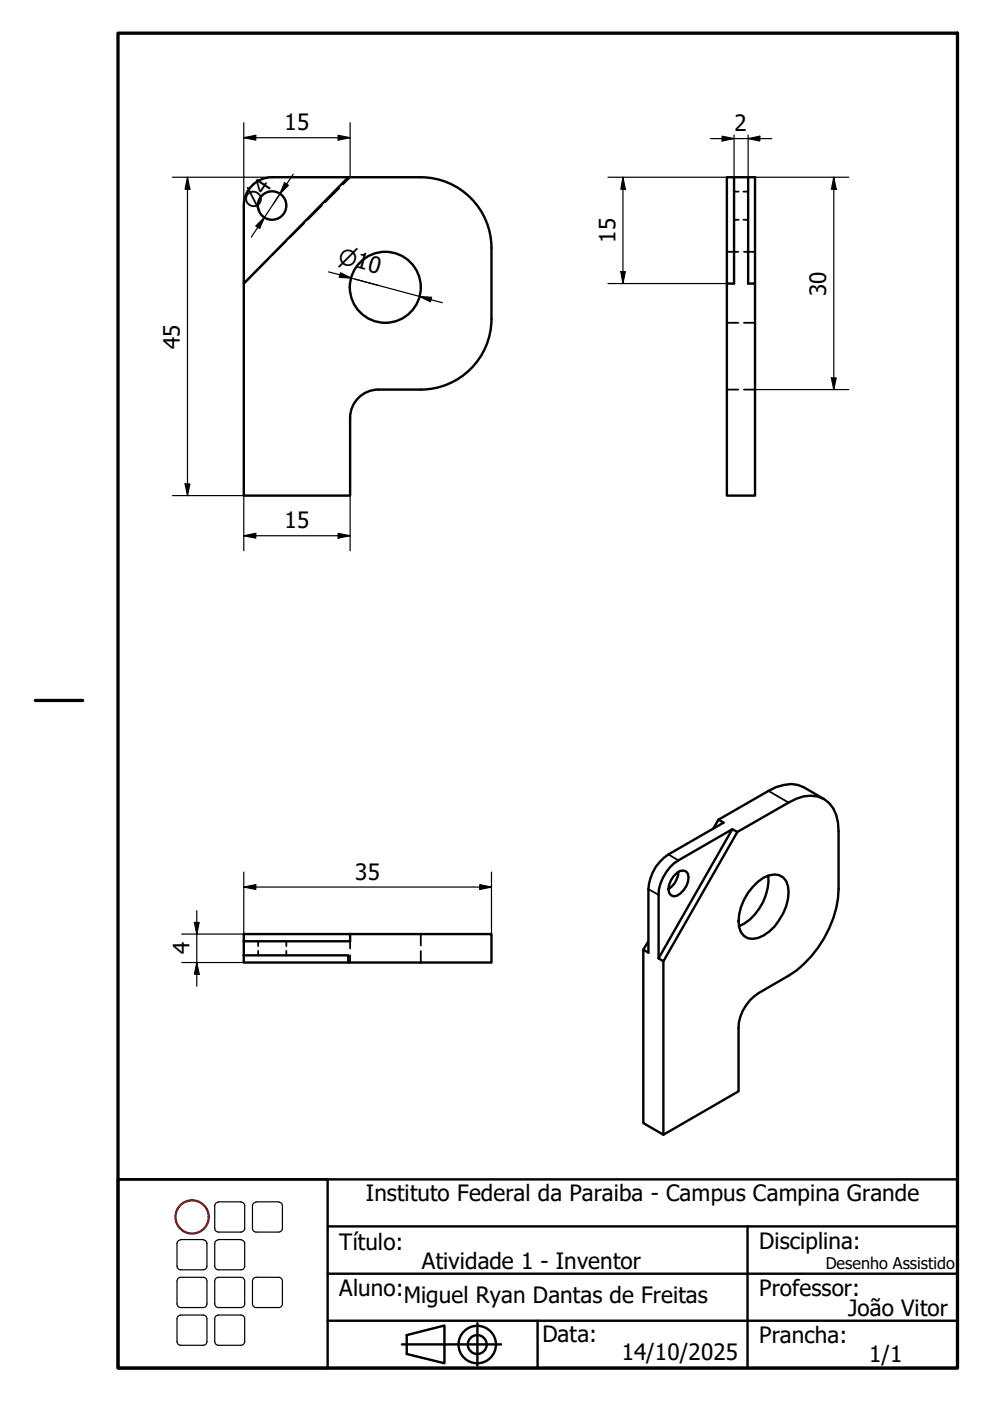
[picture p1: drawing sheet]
<svg xmlns="http://www.w3.org/2000/svg" width="210mm" height="297mm" viewBox="0 0 210 297" stroke-linecap="round" stroke-linejoin="round" font-family="sans-serif">
<!-- layer: Oculto (ISO) -->
<g fill="none" stroke="#000" stroke-width=".38">
<path d="M71.9 39.9l-2.9 2.9M74.2 37.6l-1.5 1.5M53.2 58.6l-1.5 1.5M57 54.8l-3 3M60.7 51.1l-3 3M64.5 47.4l-3 2.9M68.2 43.6l-3 3M154.1 53.4h2.4M155.6 40.6h1M155.6 46.6h1M157.6 40.6h1M157.6 46.6h1"/>
<path d="M157.7 53.4h2.4M154.1 68.4h2.4M157.7 68.4h2.4M154.1 82.6h2.4M157.7 82.6h2.4M54.7 199.6v1M60.7 199.6v1M74.2 199.6v1.5M89.2 198v2.5M54.7 201.6v1M60.7 201.6v1M74.2 202.6v1.5"/>
<path d="M89.2 201.7v2.4"/>
</g>
<g fill="none" stroke="#000" stroke-width=".51">
<path d="M57.7 37.6a6 6 0 0 0-6 6M57.7 37.6h16.2M155.6 37.6v22.5h-1.5v-22.5h6v22.5h-1.5v-22.5M51.7 43.6v16.5M104.2 52.6a15 15 0 0 0-15-15h-15.3l-22.2 22.5v45h22.5v-16.5M104.2 52.6v15M104.2 67.6a15 15 0 0 1-15 15h-9M154.1 60.1v45h6v-45M80.2 82.6a6 6 0 0 0-6 6M152.3 173.8l1.1 .6-11.7 6.8a9.3 9.3 0 0 0-4.2 7.3v13.5l-1.1-.7M152.3 173.8l-1 1.8M155.3 175.8l-15.7 27.4v-13.5a9.2 9.2 0 0 1 4.2-7.3l11.5-6.6 1 .6"/>
<path d="M174.7 169.4l-4.3-2.5a6.7 6.7 0 0 0-5.8 0l-12.3 6.9M51.7 198h22.5v1.6h-22.5zM51.7 199.6v3M74.2 198h30v6.1h-30.3M137.5 199.6l-1.1 1.7M143.5 185.1a1.42 1.42 0 0 1 2.4 .2 4.1 4.1 0 0 1-3.1 4.7 1.66 1.66 0 0 1-.9-2.4l.9-1.8zM143.8 184.8a4.6 4.6 0 0 1-2.1 3.7M160.7 186.9a5 5 0 0 1 4.5-1.4 3.4 3.4 0 0 1 2 3.7 11.5 11.5 0 0 1-5.3 9.2 3.3 3.3 0 0 1-4.8-.7 9 9 0 0 1 1.5-8.4zM162.9 185.7a11.1 11.1 0 0 1-6.2 10.7M51.7 202.6h22.2v1.5h-22.2zM136.4 201.3v36.8l4.3 2.5v-36.8M139.6 203.2l1.1 .6 15.6-27.4 10.9-6.2a7.5 7.5 0 0 1 7.5-.8 6.5 6.5 0 0 1 3 5l.1 1.9v12.2a23.3 23.3 0 0 1-10.6 18.4l-6.4 3.7a9.3 9.3 0 0 0-4.2 7.3v13.5l-15.9 9.2"/>
<circle cx="57.7" cy="43.6" r="3"/>
<circle cx="81.7" cy="60.9" r="7.5"/>
</g>
<path d="M162.9 167.7l4.3 2.5M137.5 188.5l2.1 1.2M141.7 181.2l2.1 1.2" fill="none" stroke="#000" stroke-width=".38"/>
<!-- layer: Borda (ISO) -->
<path d="M25 7h178v283.1h-178zM7.5 148.5h10" fill="none" stroke="#000" stroke-width=".7"/>
<circle cx="40.7" cy="258" r="3.5" fill="none" stroke="#f00" stroke-width=".51"/>
<g fill="none" stroke="#000" stroke-width=".51">
<path d="M25 250h44.5v40.1h-44.5zM25 250h178v40.1h-178zM69.5 270.1h133.5M69.5 260h133.5M158.5 260v30.1M69.5 280h133.5M85.2 285h21M86.2 283.1l8-2.1v8l-8-1.9zM101.2 280.5v9M114 280v10.1"/>
<circle cx="101.2" cy="285.1" r="4"/>
<circle cx="101.2" cy="285.1" r="2"/>
</g>
<!-- layer: 02_Legenda -->
<g fill="none" stroke="#000" stroke-width=".25">
<path d="M46.3 254.8h4.8M46.3 254.9a.79 .79 0 0 0-.8 .8v4.8M51.1 254.9a.79 .79 0 0 1 .8 .8v4.8M54.3 254.8h4.8M54.3 254.9a.79 .79 0 0 0-.8 .8v4.8M59.1 254.9a.79 .79 0 0 1 .8 .8v4.8M37.5 268.4a.79 .79 0 0 0 .8 .8M37.5 276.4a.79 .79 0 0 0 .8 .8M37.5 271.6v4.9M37.5 279.6v4.9M38.3 270.8h4.8a.79 .79 0 0 1 .8 .8M38.3 278.8h4.8a.79 .79 0 0 1 .8 .8"/>
<path d="M38.3 262.8h4.8M38.3 262.9a.79 .79 0 0 0-.8 .8v4.8M38.3 270.8a.79 .79 0 0 0-.8 .8M38.3 278.8a.79 .79 0 0 0-.8 .8M43.1 262.9a.79 .79 0 0 1 .8 .8v4.8M43.9 271.6v4.9M43.9 279.6v4.9M43.9 268.4a.79 .79 0 0 1-.8 .8h-4.8M43.9 276.4a.79 .79 0 0 1-.8 .8h-4.8M45.5 260.4a.79 .79 0 0 0 .8 .8M45.5 268.4a.79 .79 0 0 0 .8 .8M45.5 276.4a.79 .79 0 0 0 .8 .8"/>
<path d="M45.5 271.6v4.9M45.5 279.6v4.9M46.3 278.8h4.8a.79 .79 0 0 1 .8 .8M46.3 270.8h4.8a.79 .79 0 0 1 .8 .8M46.3 262.8h4.8M46.3 262.9a.79 .79 0 0 0-.8 .8v4.8M46.3 278.8a.79 .79 0 0 0-.8 .8M46.3 270.8a.79 .79 0 0 0-.8 .8M51.1 262.9a.79 .79 0 0 1 .8 .8v4.8M51.9 268.4a.79 .79 0 0 1-.8 .8h-4.8M51.9 260.4a.79 .79 0 0 1-.8 .8h-4.8M51.9 276.4a.79 .79 0 0 1-.8 .8h-4.8"/>
<path d="M51.9 271.6v4.9M51.9 279.6v4.9M53.5 260.4a.79 .79 0 0 0 .8 .8M53.5 276.4a.79 .79 0 0 0 .8 .8M53.5 271.6v4.9M54.3 270.8h4.8a.79 .79 0 0 1 .8 .8M54.3 270.8a.79 .79 0 0 0-.8 .8M59.9 260.4a.79 .79 0 0 1-.8 .8h-4.8M59.9 276.4a.79 .79 0 0 1-.8 .8h-4.8M59.9 271.6v4.9M37.5 284.4a.79 .79 0 0 0 .8 .8M43.9 284.4a.79 .79 0 0 1-.8 .8h-4.8"/>
<path d="M45.5 284.4a.79 .79 0 0 0 .8 .8M51.9 284.4a.79 .79 0 0 1-.8 .8h-4.8M86.2 283.1l8-2.1v8l-8-1.9z"/>
</g>
<!-- layer: Geometria de rascunho (ISO) -->
<path d="M74.2 37.6h-22.5v22.5" fill="none" stroke="#000" stroke-width=".25"/>
<g fill="none" stroke="#000" stroke-width=".25">
<path d="M39.8 37.6l.5 2.5h-1.1zM39.8 37.6v67.5M51.7 29.2l2.5-.5v1zM51.7 29.2h22.5M51.7 26v11.6h-15.1M60.1 40l-2.2 3.3M60.3 38.7l.9 .6-1.8 1.8zM62.2 36.9l-8.9 13.4M71.7 28.7l2.5 .5-2.5 .5zM74.2 26v11.6M128.9 37.6h25.2M132.1 37.6l.5 2.5h-1z"/>
<path d="M132.1 37.6v22.5M150.6 29.4h13M153.1 28.9l2.5 .5-2.5 .5zM155.6 28.6v9M158.6 29.4l2.5-.5v1zM158.6 28.6v9M160.1 37.6h19.9M176.8 37.6l.5 2.5h-1zM176.8 37.6v45M54.2 47.9l1.9-1.8-1 2.3zM69.7 57.6l24.1 6.6M72.2 57.8l2.3 1.2-2.6-.2z"/>
<path d="M75.2 59.2l5.3 1.4M131.6 57.6h1l-.5 2.5zM89 62.9l2.5 .1-.3 1zM128.9 60.1h25.2M160.1 82.6h19.9M176.3 80.1h1l-.5 2.5zM36.6 105.1h15.1v11.7M39.2 102.6h1.1l-.5 2.5zM51.7 113.6l2.5-.5v1zM51.7 113.6h22.5M71.7 113.1l2.5 .5-2.5 .5zM74.2 105.1v11.7"/>
<path d="M41.2 195.6h1l-.5 2.4zM41.7 193.1v16M51.7 188.1l2.5-.5v1zM51.7 184.9v13.1h-13.2M51.7 188.1h52.5M101.7 187.6l2.5 .5-2.5 .5zM104.2 184.9v13.1M38.5 204.1h13.2M41.7 204.1l.5 2.5h-1z"/>
</g>
<g fill="#000">
<path d="M51.7 29.2l2.5-.5v1zM60.3 38.7l.9 .6-1.8 1.8zM71.7 28.7l2.5 .5-2.5 .5zM153.1 28.9l2.5 .5-2.5 .5zM158.6 29.4l2.5-.5v1zM39.8 37.6l.5 2.5h-1.1zM54.2 47.9l1.9-1.8-1 2.3zM72.2 57.8l2.3 1.2-2.6-.2zM131.6 57.6h1l-.5 2.5zM132.1 37.6l.5 2.5h-1zM176.8 37.6l.5 2.5h-1zM89 62.9l2.5 .1-.3 1z"/>
<path d="M176.3 80.1h1l-.5 2.5zM39.2 102.6h1.1l-.5 2.5zM51.7 113.6l2.5-.5v1zM71.7 113.1l2.5 .5-2.5 .5zM41.2 195.6h1l-.5 2.4zM51.7 188.1l2.5-.5v1zM101.7 187.6l2.5 .5-2.5 .5zM41.7 204.1l.5 2.5h-1z"/>
</g>
<g font-size="4.8">
<text x="60.3" y="27.6">15</text>
<text x="155.8" y="27.9">2</text>
<text x="130.5" y="51.5" transform="rotate(-90 130.5 51.5)">15</text>
<text x="175.2" y="62.7" transform="rotate(-90 175.2 62.7)">30</text>
<text x="38.2" y="74" transform="rotate(-90 38.2 74)">45</text>
<text x="60.3" y="112">15</text>
<text x="75.3" y="186.5">35</text>
<text x="40.2" y="202.4" transform="rotate(-90 40.2 202.4)">4</text>
<text x="77.5" y="254.7">Instituto Federal da Paraiba - Campus Campina Grande</text>
<text x="71.9" y="265">Título:</text>
<text x="89.5" y="269">Atividade 1 - Inventor</text>
<text x="161" y="264.7">Disciplina:</text>
<text x="71.9" y="274.7">Aluno:</text>
<text x="161" y="274.7">Professor:</text>
<text x="85.6" y="276.3">Miguel Ryan Dantas de Freitas</text>
<text x="179.8" y="278.9">João Vitor</text>
<text x="115" y="284.5">Data:</text>
<text x="161" y="284.7">Prancha:</text>
<text x="131.8" y="288.3">14/10/2025</text>
<text x="184.3" y="288.8">1/1</text>
</g>
<g font-size="4.6">
<text x="54.1" y="44.7" transform="rotate(-56 54.1 44.7)">⌀4</text>
<text x="71.5" y="55.7" transform="rotate(15 71.5 55.7)">⌀10</text>
</g>
<text font-size="3.4" x="175.1" y="269">Desenho Assistido</text>
</svg>
